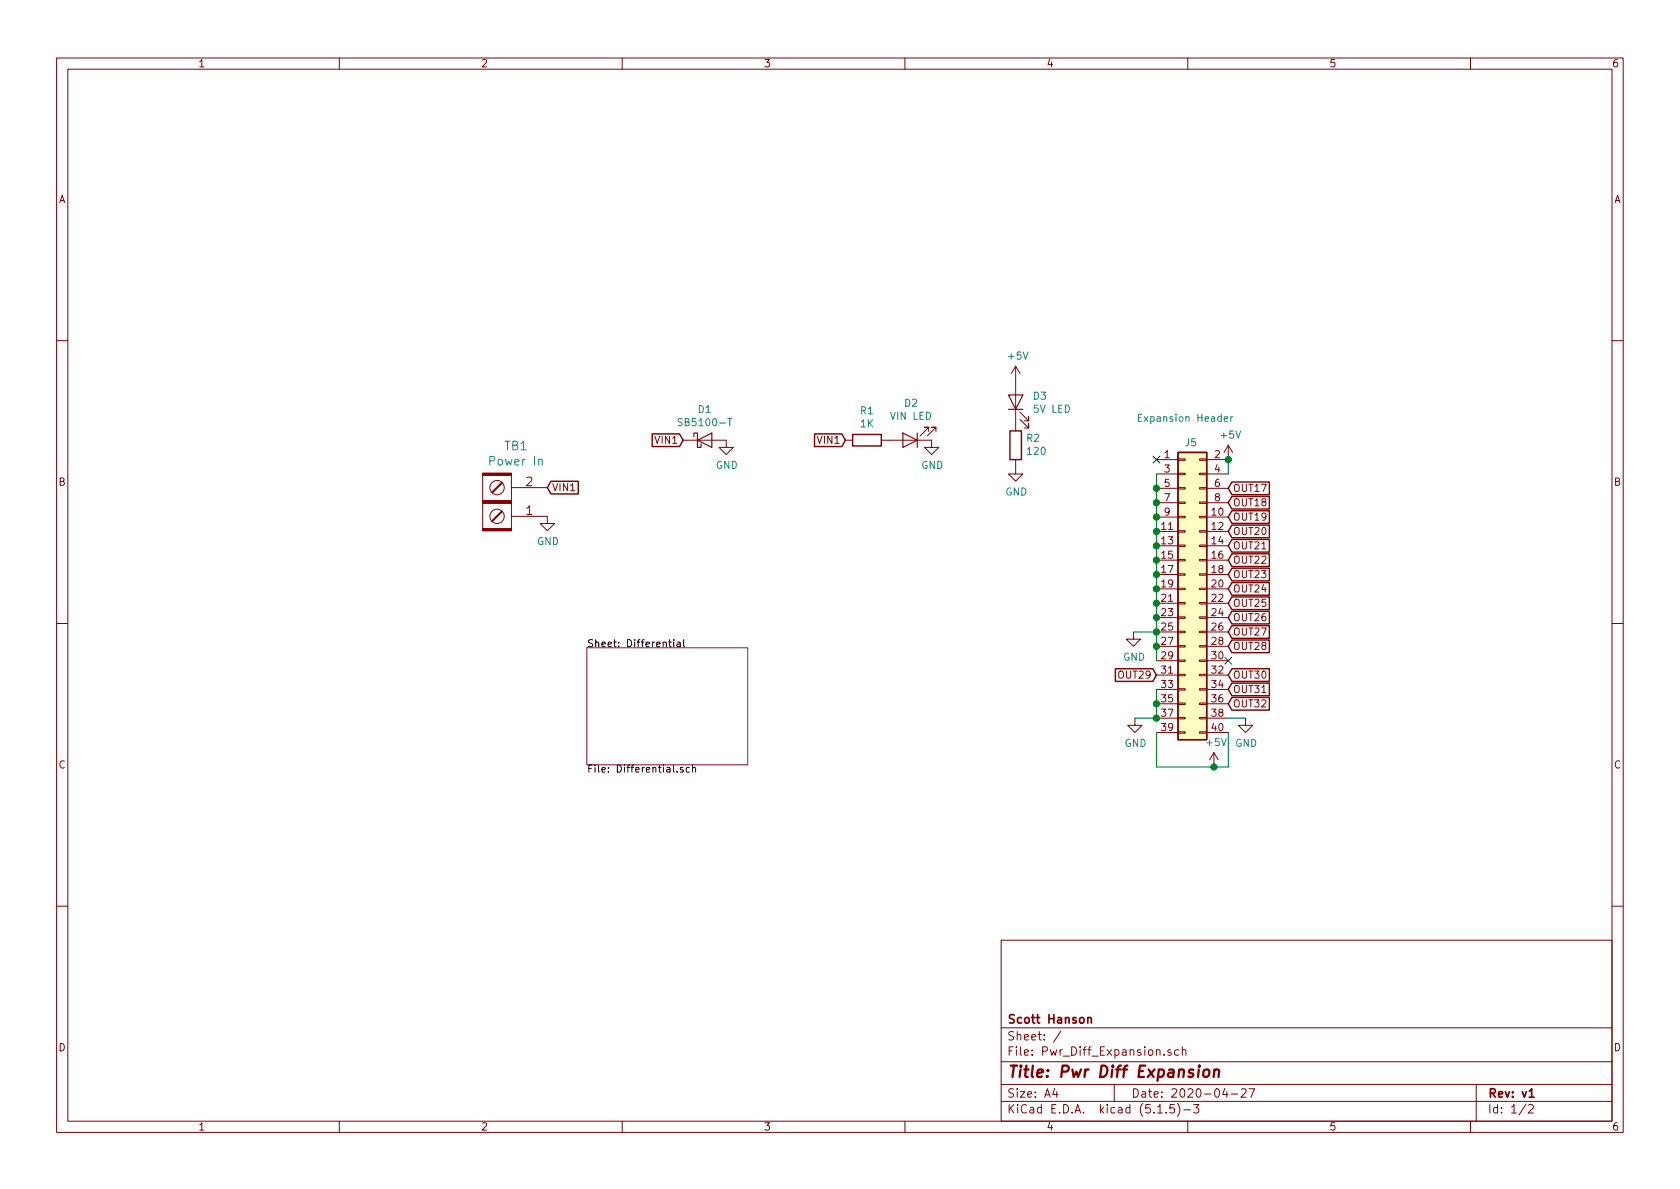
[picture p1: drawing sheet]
EESchema Schematic File Version 4
EELAYER 30 0
EELAYER END
$Descr A4 11693 8268
encoding utf-8
Sheet 1 2
Title "Pwr Diff Expansion"
Date "2020-04-27"
Rev "v1"
Comp "Scott Hanson"
Comment1 ""
Comment2 ""
Comment3 ""
Comment4 ""
$EndDescr
$Comp
L power:GND #PWR0101
U 1 1
P 3810 3585
F 0 "#PWR0101" H 3810 3335 50  0001 C CNN
F 1 "GND" H 3815 3412 50  0000 C CNN
F 2 "" H 3810 3585 50  0001 C CNN
F 3 "" H 3810 3585 50  0001 C CNN
	1    3810 3585
	1    0    0    -1  
$EndComp
Text GLabel 3810 3385 2    50   Input ~ 0
VIN1
$Comp
L Device:D_Schottky D1
U 1 1
P 4905 3055
F 0 "D1" H 4905 3271 50  0000 C CNN
F 1 "SB5100-T" H 4905 3180 50  0000 C CNN
F 2 "Diode_THT:D_DO-201AD_P12.70mm_Horizontal" H 4905 3055 50  0001 C CNN
F 3 "~" H 4905 3055 50  0001 C CNN
F 4 "SB5100DICT-ND" H 4905 3055 50  0001 C CNN "Digi-Key_PN"
F 5 "SB5100-T" H 4905 3055 50  0001 C CNN "MPN"
	1    4905 3055
	1    0    0    -1  
$EndComp
Text GLabel 4755 3055 0    50   Input ~ 0
VIN1
$Comp
L power:GND #PWR0103
U 1 1
P 5055 3055
F 0 "#PWR0103" H 5055 2805 50  0001 C CNN
F 1 "GND" H 5060 2882 50  0000 C CNN
F 2 "" H 5055 3055 50  0001 C CNN
F 3 "" H 5055 3055 50  0001 C CNN
	1    5055 3055
	1    0    0    -1  
$EndComp
$Comp
L Connector_Generic:Conn_02x20_Odd_Even J5
U 1 1
P 8250 4090
F 0 "J5" H 8290 5110 50  0000 C CNN
F 1 "Expansion Header" H 8250 5280 50  0000 C CNN
F 2 "Connector_IDC:IDC-Header_2x20_P2.54mm_Vertical" H 8250 4090 50  0001 C CNN
F 3 "~" H 8250 4090 50  0001 C CNN
F 4 "S9175-ND" H 8250 4090 50  0001 C CNN "Digi-Key_PN"
F 5 "SBH11-PBPC-D20-ST-BK" H 8250 4090 50  0001 C CNN "MPN"
	1    8250 4090
	1    0    0    -1  
$EndComp
$Comp
L power:GND #PWR044
U 1 1
P 7900 4990
F 0 "#PWR044" H 7900 4740 50  0001 C CNN
F 1 "GND" H 7905 4817 50  0000 C CNN
F 2 "" H 7900 4990 50  0001 C CNN
F 3 "" H 7900 4990 50  0001 C CNN
	1    7900 4990
	1    0    0    -1  
$EndComp
Text GLabel 8550 3390 2    50   Input ~ 0
OUT17
Text GLabel 8550 3490 2    50   Input ~ 0
OUT18
Text GLabel 8550 3590 2    50   Input ~ 0
OUT19
Text GLabel 8550 3690 2    50   Input ~ 0
OUT20
Wire Wire Line
	8050 3290 8050 3390
Connection ~ 8050 3390
Wire Wire Line
	8050 3390 8050 3490
Connection ~ 8050 3490
Wire Wire Line
	8050 3490 8050 3590
Connection ~ 8050 3590
Wire Wire Line
	8050 3590 8050 3690
Connection ~ 8050 3690
Wire Wire Line
	8050 3690 8050 3790
Connection ~ 8050 3790
Wire Wire Line
	8050 3790 8050 3890
Connection ~ 8050 3890
Wire Wire Line
	8050 3890 8050 3990
Connection ~ 8050 3990
Wire Wire Line
	8050 3990 8050 4090
Connection ~ 8050 4090
Wire Wire Line
	8050 4090 8050 4190
Connection ~ 8050 4190
Wire Wire Line
	8050 4190 8050 4290
Connection ~ 8050 4290
Wire Wire Line
	8050 4290 8050 4390
Connection ~ 8050 4390
Wire Wire Line
	8050 4390 8050 4490
Connection ~ 8050 4490
Wire Wire Line
	8050 4490 8050 4590
Wire Wire Line
	8050 4790 8050 4890
Connection ~ 8050 4890
Wire Wire Line
	8050 4890 8050 4990
Wire Wire Line
	8050 4990 7900 4990
Connection ~ 8050 4990
$Comp
L power:GND #PWR0105
U 1 1
P 8670 4990
F 0 "#PWR0105" H 8670 4740 50  0001 C CNN
F 1 "GND" H 8675 4817 50  0000 C CNN
F 2 "" H 8670 4990 50  0001 C CNN
F 3 "" H 8670 4990 50  0001 C CNN
	1    8670 4990
	1    0    0    -1  
$EndComp
Wire Wire Line
	8550 4990 8670 4990
$Comp
L power:+5V #PWR0106
U 1 1
P 8450 5330
F 0 "#PWR0106" H 8450 5180 50  0001 C CNN
F 1 "+5V" H 8465 5503 50  0000 C CNN
F 2 "" H 8450 5330 50  0001 C CNN
F 3 "" H 8450 5330 50  0001 C CNN
	1    8450 5330
	1    0    0    -1  
$EndComp
Wire Wire Line
	8550 5330 8450 5330
Wire Wire Line
	8550 5090 8550 5330
Wire Wire Line
	8450 5330 8050 5330
Wire Wire Line
	8050 5090 8050 5330
Connection ~ 8450 5330
Wire Wire Line
	8550 3190 8550 3290
$Comp
L power:+5V #PWR0107
U 1 1
P 8550 3190
F 0 "#PWR0107" H 8550 3040 50  0001 C CNN
F 1 "+5V" H 8565 3363 50  0000 C CNN
F 2 "" H 8550 3190 50  0001 C CNN
F 3 "" H 8550 3190 50  0001 C CNN
	1    8550 3190
	1    0    0    -1  
$EndComp
Connection ~ 8550 3190
NoConn ~ 8050 3190
$Comp
L power:GND #PWR0110
U 1 1
P 7890 4390
F 0 "#PWR0110" H 7890 4140 50  0001 C CNN
F 1 "GND" H 7895 4217 50  0000 C CNN
F 2 "" H 7890 4390 50  0001 C CNN
F 3 "" H 7890 4390 50  0001 C CNN
	1    7890 4390
	1    0    0    -1  
$EndComp
Wire Wire Line
	8050 4390 7890 4390
$Comp
L Device:LED D2
U 1 1
P 6335 3055
F 0 "D2" H 6328 2800 50  0000 C CNN
F 1 "VIN LED" H 6328 2891 50  0000 C CNN
F 2 "LED_THT:LED_D3.0mm_Clear" H 6335 3055 50  0001 C CNN
F 3 "~" H 6335 3055 50  0001 C CNN
F 4 "754-1217-ND" H 6335 3055 50  0001 C CNN "Digi-Key_PN"
F 5 "WP3A8GD" H 6335 3055 50  0001 C CNN "MPN"
	1    6335 3055
	-1   0    0    1   
$EndComp
$Comp
L Device:R R1
U 1 1
P 6035 3055
F 0 "R1" V 5828 3055 50  0000 C CNN
F 1 "1K" V 5919 3055 50  0000 C CNN
F 2 "Resistor_THT:R_Axial_DIN0207_L6.3mm_D2.5mm_P7.62mm_Horizontal" V 5965 3055 50  0001 C CNN
F 3 "~" H 6035 3055 50  0001 C CNN
F 4 "CF14JT1K00CT-ND" H 6035 3055 50  0001 C CNN "Digi-Key_PN"
F 5 "CF14JT1K00" H 6035 3055 50  0001 C CNN "MPN"
	1    6035 3055
	0    1    1    0   
$EndComp
Text GLabel 5885 3055 0    50   Input ~ 0
VIN1
$Comp
L power:GND #PWR0111
U 1 1
P 6485 3055
F 0 "#PWR0111" H 6485 2805 50  0001 C CNN
F 1 "GND" H 6490 2882 50  0000 C CNN
F 2 "" H 6485 3055 50  0001 C CNN
F 3 "" H 6485 3055 50  0001 C CNN
	1    6485 3055
	1    0    0    -1  
$EndComp
$Comp
L Device:R R2
U 1 1
P 7070 3090
F 0 "R2" H 7000 3044 50  0000 R CNN
F 1 "120" H 7000 3135 50  0000 R CNN
F 2 "Resistor_THT:R_Axial_DIN0207_L6.3mm_D2.5mm_P7.62mm_Horizontal" V 7000 3090 50  0001 C CNN
F 3 "~" H 7070 3090 50  0001 C CNN
F 4 "CF14JT120RCT-ND" H 7070 3090 50  0001 C CNN "Digi-Key_PN"
F 5 "CF14JT120R" H 7070 3090 50  0001 C CNN "MPN"
	1    7070 3090
	-1   0    0    1   
$EndComp
$Comp
L Device:LED D3
U 1 1
P 7070 2790
F 0 "D3" V 7109 2673 50  0000 R CNN
F 1 "5V LED" V 7018 2673 50  0000 R CNN
F 2 "LED_THT:LED_D3.0mm_Clear" H 7070 2790 50  0001 C CNN
F 3 "~" H 7070 2790 50  0001 C CNN
F 4 "754-1217-ND" H 7070 2790 50  0001 C CNN "Digi-Key_PN"
F 5 "WP3A8GD" H 7070 2790 50  0001 C CNN "MPN"
	1    7070 2790
	0    -1   -1   0   
$EndComp
$Comp
L power:+5V #PWR040
U 1 1
P 7070 2640
F 0 "#PWR040" H 7070 2490 50  0001 C CNN
F 1 "+5V" H 7085 2813 50  0000 C CNN
F 2 "" H 7070 2640 50  0001 C CNN
F 3 "" H 7070 2640 50  0001 C CNN
	1    7070 2640
	1    0    0    -1  
$EndComp
$Comp
L power:GND #PWR052
U 1 1
P 7070 3240
F 0 "#PWR052" H 7070 2990 50  0001 C CNN
F 1 "GND" H 7075 3067 50  0000 C CNN
F 2 "" H 7070 3240 50  0001 C CNN
F 3 "" H 7070 3240 50  0001 C CNN
	1    7070 3240
	1    0    0    -1  
$EndComp
$Comp
L Barrier_Blocks:BARRIER_BLOCK_1ROW_2POS TB1
U 1 1
P 3460 3485
F 0 "TB1" H 3327 3098 60  0000 C CNN
F 1 "Power In" H 3327 3204 60  0000 C CNN
F 2 "Barrier_Blocks:BARRIER_BLOCK_1ROW_2POS_P8.26MM" H 3460 3485 60  0001 C CNN
F 3 "" H 3460 3485 60  0000 C CNN
F 4 "A98472-ND" H 3460 3485 50  0001 C CNN "Digi-Key_PN"
F 5 "4DB-P108-02" H 3460 3485 50  0001 C CNN "MPN"
	1    3460 3485
	-1   0    0    1   
$EndComp
$Sheet
S 4085 4500 1120 815 
U 5DC70599
F0 "Differential" 50
F1 "Differential.sch" 50
$EndSheet
Text GLabel 8550 3790 2    50   Input ~ 0
OUT21
Text GLabel 8550 3890 2    50   Input ~ 0
OUT22
Text GLabel 8550 3990 2    50   Input ~ 0
OUT23
Text GLabel 8550 4090 2    50   Input ~ 0
OUT24
Text GLabel 8550 4190 2    50   Input ~ 0
OUT25
Text GLabel 8550 4290 2    50   Input ~ 0
OUT26
Text GLabel 8550 4390 2    50   Input ~ 0
OUT27
Text GLabel 8550 4490 2    50   Input ~ 0
OUT28
Text GLabel 8550 4690 2    50   Input ~ 0
OUT30
Text GLabel 8550 4790 2    50   Input ~ 0
OUT31
Text GLabel 8550 4890 2    50   Input ~ 0
OUT32
Text GLabel 8050 4690 0    50   Input ~ 0
OUT29
NoConn ~ 8550 4590
$EndSCHEMATC
